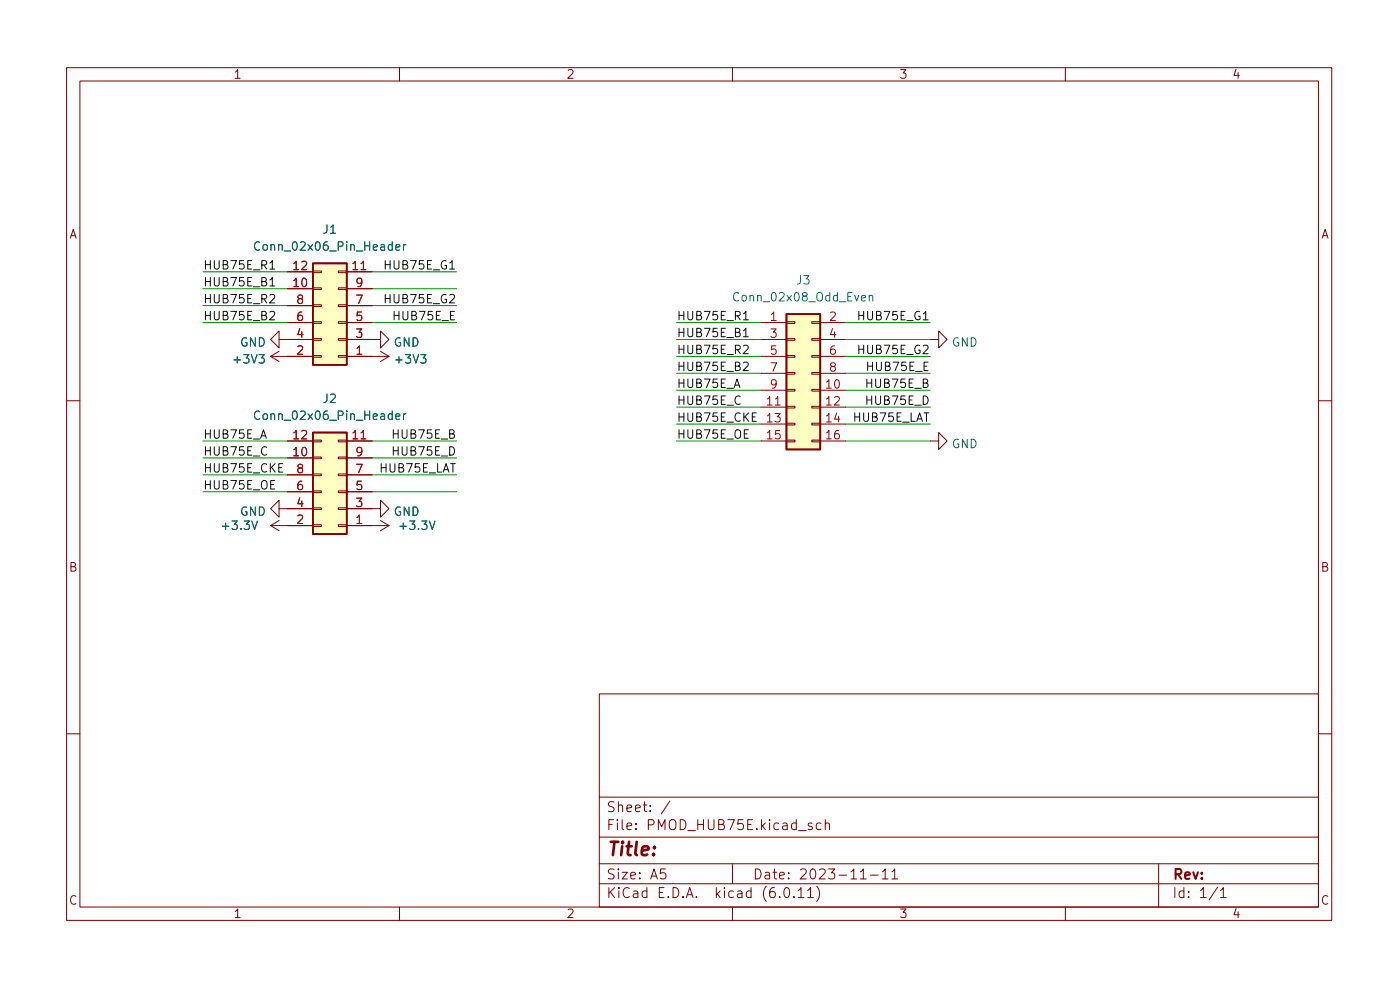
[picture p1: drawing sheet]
<svg xmlns="http://www.w3.org/2000/svg" width="210mm" height="148mm" viewBox="0 0 210 148" stroke-linecap="round" stroke-linejoin="round" font-family="sans-serif">
<g fill="none" stroke="#840000" stroke-width=".15">
<path d="M10 10.2h190v128h-190zM12 12.2h186v124h-186zM60 10.2v2M110 10.2v2M160 10.2v2M40.6 53.5h6.4M40.6 53.5l1.3 .8M41.9 51v-1.3l-1.3 1.3 1.3 1.2v-1.2h5.1M41.9 52.7l-1.3 .8M43.2 43.3h3.8M43.2 40.8h3.8M43.2 48.4h3.8"/>
<path d="M43.2 45.9h3.8M47 40.7h1.3v.2h-1.3zM47 43.2h1.3v.3h-1.3zM47 45.8h1.3v.2h-1.3zM47 48.3h1.3v.2h-1.3zM47 50.8h1.3v.3h-1.3zM47 53.4h1.3v.2h-1.3zM50.8 40.7h1.3v.2h-1.3zM50.8 43.2h1.3v.3h-1.3zM50.8 45.8h1.3v.2h-1.3zM50.8 48.3h1.3v.2h-1.3zM50.8 50.8h1.3v.3h-1.3z"/>
<path d="M50.8 53.4h1.3v.2h-1.3zM52.1 51h5v-1.3l1.3 1.3-1.3 1.2v-1.2M52.1 53.5h6.3M52.1 43.3h3.8M52.1 40.8h3.8M52.1 48.4h3.8M52.1 45.9h3.8M57.1 52.7l1.3 .8M58.4 53.5l-1.3 .8M114.3 53.5h3.8M114.3 51h3.8M114.3 48.4h3.8"/>
<path d="M114.3 58.6h3.8M114.3 56h3.8M118.1 58.5h1.3v.2h-1.3zM118.1 55.9h1.3v.3h-1.3zM118.1 53.4h1.3v.2h-1.3zM118.1 50.8h1.3v.3h-1.3zM118.1 48.3h1.3v.2h-1.3zM121.9 58.5h1.3v.2h-1.3zM121.9 55.9h1.3v.3h-1.3zM121.9 53.4h1.3v.2h-1.3zM121.9 50.8h1.3v.3h-1.3zM121.9 48.3h1.3v.2h-1.3z"/>
<path d="M123.2 53.5h3.8M123.2 51h3.8M123.2 48.4h3.8M123.2 58.6h3.8M123.2 56h3.8M139.7 51h1.3v-1.3l1.2 1.3-1.2 1.2v-1.2M10 60.2h2M40.6 78.9h6.4M40.6 78.9l1.3 .8M41.9 76.4v-1.3l-1.3 1.3 1.3 1.2v-1.2h5.1M41.9 78.1l-1.3 .8M43.2 68.7h3.8"/>
<path d="M43.2 66.2h3.8M43.2 73.8h3.8M43.2 71.3h3.8M47 66.1h1.3v.2h-1.3zM47 68.6h1.3v.3h-1.3zM47 71.2h1.3v.2h-1.3zM47 73.7h1.3v.2h-1.3zM47 76.2h1.3v.3h-1.3zM47 78.8h1.3v.2h-1.3zM50.8 66.1h1.3v.2h-1.3zM50.8 68.6h1.3v.3h-1.3zM50.8 71.2h1.3v.2h-1.3z"/>
<path d="M50.8 73.7h1.3v.2h-1.3zM50.8 76.2h1.3v.3h-1.3zM50.8 78.8h1.3v.2h-1.3zM52.1 76.4h5v-1.3l1.3 1.3-1.3 1.2v-1.2M52.1 78.9h6.3M52.1 68.7h3.8M52.1 66.2h3.8M52.1 73.8h3.8M52.1 71.3h3.8M57.1 78.1l1.3 .8M58.4 78.9l-1.3 .8M114.3 66.2h3.8"/>
<path d="M114.3 61.1h3.8M114.3 63.7h3.8M118.1 66.1h1.3v.2h-1.3zM118.1 63.5h1.3v.3h-1.3zM118.1 61h1.3v.2h-1.3zM121.9 66.1h1.3v.2h-1.3zM121.9 63.5h1.3v.3h-1.3zM121.9 61h1.3v.2h-1.3zM123.2 66.2h3.8M123.2 61.1h3.8M123.2 63.7h3.8M139.7 66.2h1.3v-1.3l1.2 1.3-1.2 1.3v-1.3"/>
<path d="M198 60.2h2M10 110.2h2M90 104.2h108v32h-108zM90 119.7h108M198 110.2h2M60 136.2v2M90 132.7h108M90 129.7h108M90 125.7h108M95.5 124.4v.1M95.5 123.6v.2M97.7 121.7v.1"/>
<path d="M97.7 120.9v.2M100.6 120.3l-1.3 1.9M110 136.2v2M110 129.7v3M122.7 133a1.72 1.72 0 0 1 0 2.3M123.9 123.7a.37 .37 0 0 1 .7 .1v.7M123.9 123v1.5M130.7 131.4h1.2M132.5 130.9l.4-.5v1.5M132.5 131.9h.9M133.9 130.9l.5-.5v1.5M133.9 131.9h.9"/>
<path d="M160 136.2v2M174 129.7v6.5M183.3 133.7l.4-.5v1.5M183.3 134.7h.9"/>
</g>
<g fill="none" stroke="#006464" stroke-width=".15">
<path d="M58.9 36.8l-.4-.1-.2 .3v.3l.1 .2h.5M58.9 36.3v1.3M59.4 37.1l.7-.1-.1-.2-.4-.1-.2 .2 .1 .6h.5M60.6 36.7v.9M61 36.7l-.3 .1-.1 .2M38.9 53.2h.8l-.4 .5 .3 .1v.6l-.2 .1h-.3l-.2-.1M63.2 53.2h.8l-.5 .5 .4 .1v.6l-.2 .1h-.3l-.2-.1M129.4 44.8l.6-.2-.1-.2-.3-.1-.2 .2v.6h.5M130.5 44.5l.2-.2 .3 .1 .1 .8M130.5 44.3v.9M37.8 78.2l.4 1.3 .5-1.3M58.9 62.2l-.4-.1-.2 .3v.3l.1 .2h.5"/>
<path d="M58.9 61.7v1.3M59.4 62.5l.7-.1-.1-.2-.4-.1-.2 .2 .1 .6h.5M60.6 62.1v.9M61 62.1l-.3 .1-.1 .2M64.5 78.2l.4 1.3 .4-1.3"/>
</g>
<g fill="#ffffc2" stroke="#ffffc2" stroke-width=".15">
<path d="M47 64.9h5.1v15.3h-5.1z"/>
<path d="M47 39.5h5.1v15.3h-5.1z"/>
<path d="M118.1 47.2h5.1v20.3h-5.1z"/>
</g>
<path d="M47 39.5h5.1v15.3h-5.1zM118.1 47.2h5.1v20.3h-5.1zM47 64.9h5.1v15.3h-5.1z" fill="none" stroke="#840000" stroke-width=".25"/>
<path d="M54.2 40.5h.7M54.2 65.9h.7M116.4 60.8h.8" fill="none" stroke="#a90000" stroke-width=".15"/>
<g fill="none" stroke="#0f0f0f" stroke-width=".15">
<path d="M40.5 39.5l.4-.4v1.3M40.5 44.3l.5-.1 .2 .1 .1 .3-.8 .9h.8M40.5 46.9l.5-.2 .2 .2 .1 .2-.8 .9h.8M40.5 42l.4-.3v1.2M40.5 40.4h.8M40.5 42.9h.8M67.5 44.3l.5-.1 .2 .1 .1 .3-.8 .9h.8M67.5 40.4h.8M111.7 54.5l.4-.1 .2 .1 .1 .2-.8 .9h.8M111.7 49.6l.3-.3v1.3M111.7 47.1l.3-.4v1.3M111.7 51.9l.4-.1 .2 .1 .1 .3-.8 .9h.8"/>
<path d="M111.7 50.6h.7M111.7 48h.7M138.7 51.9l.4-.1 .2 .1 .1 .3-.8 .9h.8M138.7 48h.7M42.5 69.6h-.6v1.3h.6M113.6 62h-.6v1.3h.6"/>
</g>
<g fill="none" stroke="#009600" stroke-width=".15">
<path d="M30.5 40.8h12.7M30.5 43.3h12.7M30.5 48.4h12.7M30.5 45.9h12.7M55.9 40.8h12.7M55.9 43.3h12.7M55.9 48.4h12.7M55.9 45.9h12.7M101.6 58.6h12.7M101.6 48.4h12.7M101.6 53.5h12.7M101.6 56h12.7"/>
<path d="M101.6 51h12.7M127 58.6h12.7M127 48.4h12.7M127 53.5h12.7M127 56h12.7M127 51h12.7M30.5 66.2h12.7M30.5 71.3h12.7M30.5 68.7h12.7M30.5 73.8h12.7M55.9 66.2h12.7M55.9 71.3h12.7"/>
<path d="M55.9 68.7h12.7M55.9 73.8h12.7M101.6 63.7h12.7M101.6 61.1h12.7M101.6 66.2h12.7M127 63.7h12.7M127 61.1h12.7M127 66.2h12.7"/>
</g>
<text font-size="2.8" fill="#840000" x="91" y="129.1">Title:</text>
<g font-size="2.1" fill="#840000">
<text x="91" y="125.1">File:</text>
<text x="91" y="122.4">Sheet:</text>
<text x="97.4" y="125.1">PMOD_HUB75E.kicad_sch</text>
<text x="91" y="135.3">KiCad</text>
<text x="91" y="132.5">Size:</text>
<text x="97.7" y="132.5">A5</text>
<text x="98.7" y="135.3">E.D.A.</text>
<text x="107.6" y="135.3">kicad</text>
<text x="113" y="132.5">Date:</text>
<text x="114.8" y="135.3">(6.0.11)</text>
<text x="120" y="132.5">2023-11-11</text>
<text x="176" y="132.5">Rev:</text>
<text x="176" y="135.3">Id:</text>
<text x="180.1" y="135.3">1/1</text>
</g>
<g font-size="1.8" fill="#840000">
<text x="35" y="12.2">1</text>
<text x="85" y="12.2">2</text>
<text x="135" y="12.2">3</text>
<text x="185" y="12.2">4</text>
<text x="10.4" y="36.2">A</text>
<text x="198.4" y="36.2">A</text>
<text x="10.3" y="86.2">B</text>
<text x="198.3" y="86.2">B</text>
<text x="10.3" y="136.2">C</text>
<text x="198.3" y="136.2">C</text>
<text x="35" y="138.2">1</text>
<text x="85" y="138.2">2</text>
<text x="135" y="138.2">3</text>
<text x="185" y="138.2">4</text>
</g>
<g font-size="1.8" fill="#006464">
<text x="48.4" y="35.5">J1</text>
<text x="37.9" y="38">Conn_02x06_Pin_Header</text>
<text x="109.8" y="45.6">Conn_02x08_Odd_Even</text>
<text x="119.5" y="43.1">J3</text>
<text x="36" y="52.4">GND</text>
<text x="59.1" y="52.4">GND</text>
<text x="142.9" y="52.4">GND</text>
<text x="34.8" y="55">+3V3</text>
<text x="59.1" y="55">+3V3</text>
<text x="37.9" y="63.4">Conn_02x06_Pin_Header</text>
<text x="48.4" y="60.9">J2</text>
<text x="142.9" y="67.7">GND</text>
<text x="36" y="77.8">GND</text>
<text x="59.1" y="77.8">GND</text>
<text x="33" y="79.9">+3.3V</text>
<text x="59.7" y="79.9">+3.3V</text>
</g>
<g font-size="1.8" fill="#0f0f0f">
<text x="30.5" y="40.5">HUB75E_R1</text>
<text x="57.5" y="40.5">HUB75E_G1</text>
<text x="30.5" y="45.5">HUB75E_R2</text>
<text x="30.5" y="43">HUB75E_B1</text>
<text x="57.5" y="45.5">HUB75E_G2</text>
<text x="30.5" y="48.1">HUB75E_B2</text>
<text x="58.8" y="48.1">HUB75E_E</text>
<text x="101.6" y="50.6">HUB75E_B1</text>
<text x="101.6" y="48.1">HUB75E_R1</text>
<text x="101.6" y="53.2">HUB75E_R2</text>
<text x="128.6" y="48.1">HUB75E_G1</text>
<text x="128.6" y="53.2">HUB75E_G2</text>
<text x="101.6" y="55.7">HUB75E_B2</text>
<text x="101.6" y="58.2">HUB75E_A</text>
<text x="129.8" y="58.2">HUB75E_B</text>
<text x="129.9" y="55.7">HUB75E_E</text>
<text x="30.5" y="65.9">HUB75E_A</text>
<text x="58.7" y="65.9">HUB75E_B</text>
<text x="101.6" y="63.3">HUB75E_CKE</text>
<text x="101.6" y="65.9">HUB75E_OE</text>
<text x="101.6" y="60.8">HUB75E_C</text>
<text x="128" y="63.3">HUB75E_LAT</text>
<text x="129.8" y="60.8">HUB75E_D</text>
<text x="30.5" y="68.4">HUB75E_C</text>
<text x="30.5" y="70.9">HUB75E_CKE</text>
<text x="56.9" y="70.9">HUB75E_LAT</text>
<text x="58.7" y="68.4">HUB75E_D</text>
<text x="30.5" y="73.5">HUB75E_OE</text>
</g>
<g font-size="1.8" fill="#a90000">
<text x="43.8" y="40.5">12</text>
<text x="52.7" y="40.5">11</text>
<text x="43.8" y="43.1">10</text>
<text x="44.4" y="45.6">8</text>
<text x="53.3" y="45.6">7</text>
<text x="53.3" y="43.1">9</text>
<text x="44.4" y="53.2">2</text>
<text x="44.4" y="50.7">4</text>
<text x="44.4" y="48.2">6</text>
<text x="53.3" y="53.2">1</text>
<text x="53.3" y="50.7">3</text>
<text x="53.3" y="48.2">5</text>
<text x="115.5" y="48.2">1</text>
<text x="115.5" y="50.7">3</text>
<text x="115.5" y="53.2">5</text>
<text x="124.4" y="48.2">2</text>
<text x="124.4" y="50.7">4</text>
<text x="124.4" y="53.2">6</text>
<text x="115.5" y="55.8">7</text>
<text x="115.5" y="58.3">9</text>
<text x="123.8" y="58.3">10</text>
<text x="124.4" y="55.8">8</text>
<text x="43.8" y="65.9">12</text>
<text x="52.7" y="65.9">11</text>
<text x="114.9" y="60.9">11</text>
<text x="114.9" y="63.4">13</text>
<text x="114.9" y="65.9">15</text>
<text x="123.8" y="60.9">12</text>
<text x="123.8" y="63.4">14</text>
<text x="123.8" y="65.9">16</text>
<text x="43.8" y="68.5">10</text>
<text x="44.4" y="71">8</text>
<text x="53.3" y="71">7</text>
<text x="53.3" y="68.5">9</text>
<text x="44.4" y="76.1">4</text>
<text x="44.4" y="73.6">6</text>
<text x="53.3" y="76.1">3</text>
<text x="53.3" y="73.6">5</text>
<text x="44.4" y="78.6">2</text>
<text x="53.3" y="78.6">1</text>
</g>
</svg>
